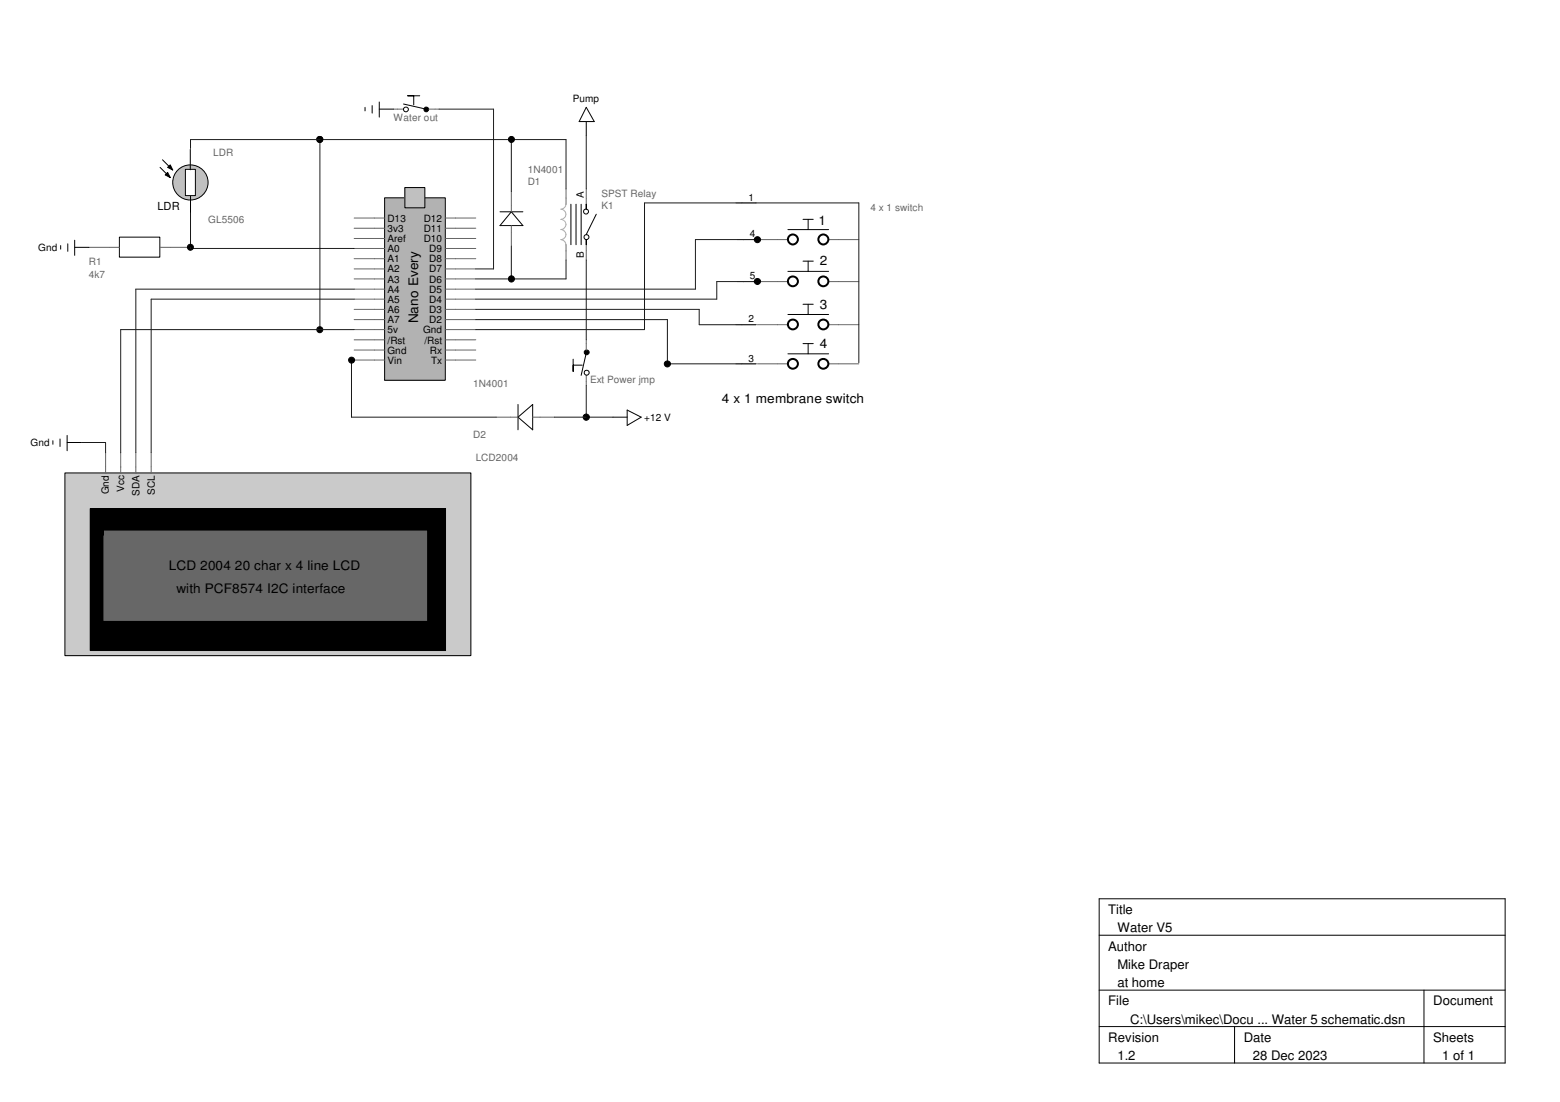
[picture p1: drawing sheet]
<svg xmlns="http://www.w3.org/2000/svg" width="297mm" height="210mm" viewBox="0 0 297 210" stroke-linecap="round" stroke-linejoin="round" font-family="sans-serif">
<path d="M73.2 37.7h11.6v34.7h-11.6z" fill-rule="evenodd" fill="#b2b2b2"/>
<path d="M73.2 37.7h11.6v34.7h-11.6z" fill="none" stroke="#000" stroke-width=".19"/>
<g fill="none" stroke="#656565" stroke-width=".19">
<path d="M67.4 41.5h5.8M67.4 58.9h5.8M67.4 57h5.8M67.4 55.1h5.8M67.4 53.1h5.8M67.4 51.2h5.8M67.4 49.3h5.8M67.4 47.3h5.8M67.4 45.4h5.8M67.4 43.5h5.8M84.8 41.5h5.8M84.8 58.9h5.8"/>
<path d="M84.8 57h5.8M84.8 55.1h5.8M84.8 53.1h5.8M84.8 51.2h5.8M84.8 49.3h5.8M84.8 47.3h5.8M84.8 45.4h5.8M84.8 43.5h5.8M67.4 68.6h5.8M67.4 66.7h5.8M67.4 60.9h5.8M67.4 62.8h5.8"/>
<path d="M67.4 64.7h5.8M84.8 68.6h5.8M84.8 66.7h5.8M84.8 60.9h5.8M84.8 62.8h5.8M84.8 64.7h5.8"/>
</g>
<path d="M77.1 35.7h3.8v3.9h-3.8z" fill-rule="evenodd" fill="#c0c0c0"/>
<path d="M77.1 35.7h3.8v3.9h-3.8z" fill="none" stroke="#000" stroke-width=".19"/>
<path d="M12.4 90.1h77.3v34.8h-77.3z" fill="#cacaca"/>
<path d="M12.4 90.1h77.3v34.8h-77.3zM17.2 96.9h67.6v27h-67.6z" fill="none" stroke="#000" stroke-width=".19"/>
<path d="M17.2 96.9h67.6v27h-67.6z" fill="#000"/>
<path d="M19.6 101h61.8v17.4h-61.8z" fill="#676767"/>
<g fill="none" stroke="#000" stroke-width=".19">
<path d="M108.7 38.9v7.7M109.7 38.9v7.7M110.7 38.9v7.7M111.6 38.9v.9v-.9M111.6 20.4l1.6 2.8h-2.9zM111.6 23.2v2.6M95.2 40.3h4.4M97.4 40.3l2.2 2.7h-4.4zM111.6 45.6v1v-1M113.5 40.8l-1.9 3.9M150 43.7h7.8M150 51.7h7.8"/>
<path d="M150 59.9h7.8M152.9 41.8h2M152.9 49.7h2M152.9 58h2M153.9 41.8v1.9M153.9 49.7v2M153.9 58v1.9M98.6 79.5l2.8-2.5v4.9zM98.6 77v4.9M116.7 79.5h2.7M119.4 78.1l2.7 1.4-2.7 1.5zM150 67.4h7.8"/>
<path d="M152.9 65.4h2M153.9 65.4v2M19.6 101h61.8v17.4h-61.8z"/>
<circle cx="97.4" cy="26.6" r=".57"/>
<circle cx="97.4" cy="53.1" r=".59"/>
<circle cx="111.6" cy="40.3" r=".47"/>
<circle cx="111.7" cy="45.2" r=".47"/>
<circle cx="144.2" cy="53.6" r=".58"/>
<circle cx="144.2" cy="45.7" r=".58"/>
<circle cx="66.9" cy="68.6" r=".57"/>
<circle cx="127.1" cy="69.3" r=".58"/>
</g>
<g fill="none" stroke="#656565" stroke-width=".19">
<path d="M97.4 36.4v3.9M107.8 36v2.9M111.6 36v2.9M140.1 38.7h3.9M97.4 43v3.9M107.8 46.6v2.9M111.6 46.6v2.9M140.4 45.6h9.6M140.4 53.6h9.6M157.8 45.6h5.7M157.8 53.6h5.7M94.5 79.5h4.1"/>
<path d="M101.4 79.5h4.2M140.1 61.8h3.9M140.1 69.3h3.9M144.2 61.8h5.8M144.2 69.3h5.8M157.8 61.8h5.7M157.8 69.3h5.7M20.1 86.2v3.9M23 86.2v3.9M25.9 86.2v3.9M28.8 86.2v3.9"/>
</g>
<g fill="none" stroke="#1b1b1b" stroke-width=".19">
<path d="M97.4 26.6v9.9M107.8 36v-9.4h-46.9v36.2M111.6 25.8v10.2M67.4 55.1h-41.5v31.1M67.4 57h-38.6v29.2M90.6 58.9h42.5v2.9h10.9M97.4 46.9v6.2M107.8 49.5v3.6h-17.2M144.2 45.6h-11.8v9.5h-41.8M144.2 53.6h-7.7v3.4h-45.9M66.5 68.6h.9M66.9 68.6v10.9h27.6"/>
<path d="M90.6 62.8h32.1v-24.1h40.8v30.4M90.6 60.9h36.5v8.7M111.6 79.5h5.1M127.1 69.3h16.9"/>
</g>
<g fill="none" stroke="#000" stroke-width=".38">
<circle cx="151" cy="45.6" r=".95"/>
<circle cx="151" cy="53.6" r=".95"/>
<circle cx="156.8" cy="45.6" r=".95"/>
<circle cx="156.8" cy="53.6" r=".95"/>
<circle cx="151" cy="69.3" r=".95"/>
<circle cx="151" cy="61.8" r=".95"/>
<circle cx="156.8" cy="69.3" r=".95"/>
<circle cx="156.8" cy="61.8" r=".95"/>
</g>
<path d="M107.8 38.9a1.01 1.01 0 0 1-1 .9 .97 .97 0 0 1 .9 1 .97 .97 0 0 1-.9 1M107.8 42.8a1.11 1.11 0 0 1-1 .9 .95 .95 0 0 1 1 1 .95 .95 0 0 1-1 .9 1.1 1.1 0 0 1 1 1" fill="none" stroke="#adadad" stroke-width=".19"/>
<path d="M106.8 41.8a1.11 1.11 0 0 1 1 1" fill="none" stroke="#b4b4b4" stroke-width=".19"/>
<g fill="#000">
<circle cx="97.4" cy="26.6" r=".57"/>
<circle cx="97.4" cy="53.1" r=".59"/>
<circle cx="144.2" cy="53.6" r=".58"/>
<circle cx="144.2" cy="45.7" r=".58"/>
<circle cx="66.9" cy="68.6" r=".57"/>
<circle cx="127.1" cy="69.3" r=".58"/>
</g>
<circle cx="36.3" cy="34.8" r="3.4" fill="#c0c0c0"/>
<g fill="none" stroke="#000" stroke-width=".19">
<path d="M30.5 31.9l1.9 1.9M30.9 30.4l2 2M31.5 33.3l.4-.4 .5 .9zM31.9 31.9l.5-.5 .5 1zM36.3 36.7v3.9"/>
<circle cx="36.3" cy="34.8" r="3.4"/>
</g>
<path d="M31.5 33.3l.4-.4 .5 .9zM31.9 31.9l.5-.5 .5 1z" fill="#000"/>
<path d="M35.3 32.3h1.9v5h-1.9z" fill="#fff"/>
<g fill="none" stroke="#000" stroke-width=".19">
<path d="M72.2 19.4v2.9M76.8 19.8l4.3 1M79.9 18.2h-2.3h1.2v1.8M35.3 32.3h1.9v5h-1.9zM36.2 28.4v3.9M69.5 20.4v.7M70.9 20.1v1.4M72.2 20.8h2.7M11.6 46.8v.7M12.9 46.4v1.5M14.2 45.8v2.8M14.2 47.1h2.7"/>
<path d="M22.7 45.2h7.7v3.8h-7.7zM109.1 68.4v2.3v-1.1h1.8M111.6 67.2l-.9 4.3M10.1 83.9v.7M11.4 83.6v1.4M12.8 82.9v3M12.8 84.3h2.7M209.3 171.2h77.3v31.3h-77.3zM209.3 178.1h77.3M209.3 188.6h77.3M209.3 195.5h77.3M235.1 195.5v7"/>
<path d="M271.1 188.6v13.9"/>
<circle cx="60.9" cy="26.6" r=".57"/>
<circle cx="77.3" cy="20.8" r=".46"/>
<circle cx="81.2" cy="20.8" r=".45"/>
<circle cx="36.3" cy="47.1" r=".57"/>
<circle cx="60.9" cy="62.8" r=".57"/>
<circle cx="111.6" cy="79.5" r=".59"/>
<circle cx="111.7" cy="71" r=".47"/>
<circle cx="111.7" cy="67.1" r=".46"/>
</g>
<path d="M74.9 20.8h1.9M81.7 20.8h1.9M16.9 47.1h5.8M30.5 47.1h5.8M111.6 64.7v2M111.6 71.5v1.9" fill="none" stroke="#656565" stroke-width=".19"/>
<path d="M60.9 26.6h-24.6v1.7M83.6 20.8h10.4v30.4h-3.4M36.3 40.6v6.7h31.1M111.6 49.5v15.2M67.4 62.8h-44.4v23.4M111.6 73.4v6.1h-6M15.5 84.3h4.6v1.9" fill="none" stroke="#1b1b1b" stroke-width=".19"/>
<g fill="#000">
<circle cx="60.9" cy="26.6" r=".57"/>
<circle cx="81.2" cy="20.8" r=".45"/>
<circle cx="36.3" cy="47.1" r=".57"/>
<circle cx="60.9" cy="62.8" r=".57"/>
<circle cx="111.6" cy="79.5" r=".59"/>
<circle cx="111.7" cy="67.1" r=".46"/>
</g>
<g font-size="2.5">
<text x="155.8" y="42.9">1</text>
<text x="156.1" y="50.4">2</text>
<text x="156.1" y="58.9">3</text>
<text x="79.6" y="61.6" transform="rotate(-90 79.6 61.6)">Nano Every</text>
<text x="156.1" y="66.3">4</text>
<text x="137.5" y="76.8">4 x 1 membrane switch</text>
<text x="32.2" y="108.6">LCD 2004 20 char x 4 line LCD</text>
<text x="33.6" y="112.9">with PCF8574 I2C interface</text>
<text x="211" y="174.1">Title</text>
<text x="212.8" y="177.6">Water V5</text>
<text x="211" y="181.1">Author</text>
<text x="212.8" y="184.6">Mike Draper</text>
<text x="211" y="191.5">File</text>
<text x="212.8" y="188">at home</text>
<text x="272.9" y="191.5">Document</text>
<text x="215.2" y="195">C:\Users\mikec\Docu ... Water 5 schematic.dsn</text>
<text x="211" y="198.5">Revision</text>
<text x="212.8" y="201.9">1.2</text>
<text x="236.8" y="198.5">Date</text>
<text x="238.5" y="201.9">28 Dec 2023</text>
<text x="272.9" y="198.5">Sheets</text>
<text x="274.6" y="201.9">1 of 1</text>
</g>
<text font-size="2.1" x="30" y="40.1">LDR</text>
<g font-size="1.9" fill="#656565">
<text x="74.9" y="23">Water out</text>
<text x="40.6" y="29.8">LDR</text>
<text x="100.5" y="35.2">D1</text>
<text x="100.5" y="32.9">1N4001</text>
<text x="114.5" y="39.8">K1</text>
<text x="114.5" y="37.5">SPST Relay</text>
<text x="165.7" y="40.1">4 x 1 switch</text>
<text x="39.7" y="42.5">GL5506</text>
<text x="16.9" y="50.5">R1</text>
<text x="16.9" y="52.9">4k7</text>
<text x="90.1" y="73.7">1N4001</text>
<text x="112.3" y="73">Ext Power jmp</text>
<text x="90.1" y="83.4">D2</text>
<text x="90.6" y="87.7">LCD2004</text>
</g>
<g font-size="1.9">
<text x="109.1" y="19.4">Pump</text>
<text x="111.2" y="37.6" transform="rotate(-90 111.2 37.6)">A</text>
<text x="142.5" y="38.2">1</text>
<text x="7.3" y="47.8">Gnd</text>
<text x="73.8" y="42.2">D13</text>
<text x="73.8" y="46.1">Aref</text>
<text x="73.8" y="44.2">3v3</text>
<text x="80.7" y="42.2">D12</text>
<text x="80.7" y="46.1">D10</text>
<text x="80.7" y="44.2">D11</text>
<text x="142.7" y="45.2">4</text>
<text x="73.8" y="48">A0</text>
<text x="73.8" y="50">A1</text>
<text x="73.8" y="51.9">A2</text>
<text x="73.8" y="53.8">A3</text>
<text x="81.7" y="53.8">D6</text>
<text x="81.7" y="51.9">D7</text>
<text x="81.7" y="50">D8</text>
<text x="81.7" y="48">D9</text>
<text x="111.2" y="49.1" transform="rotate(-90 111.2 49.1)">B</text>
<text x="142.7" y="53.2">5</text>
<text x="73.8" y="55.8">A4</text>
<text x="73.8" y="57.7">A5</text>
<text x="73.8" y="59.6">A6</text>
<text x="81.7" y="59.6">D3</text>
<text x="81.7" y="57.7">D4</text>
<text x="81.7" y="55.8">D5</text>
<text x="73.8" y="63.5">5v</text>
<text x="73.8" y="65.4">/Rst</text>
<text x="73.8" y="61.6">A7</text>
<text x="80.6" y="63.5">Gnd</text>
<text x="80.8" y="65.4">/Rst</text>
<text x="81.7" y="61.6">D2</text>
<text x="142.5" y="61.4">2</text>
<text x="73.8" y="67.4">Gnd</text>
<text x="73.8" y="69.3">Vin</text>
<text x="81.9" y="67.4">Rx</text>
<text x="82.1" y="69.3">Tx</text>
<text x="142.5" y="68.9">3</text>
<text x="122.7" y="80.2">+12 V</text>
<text x="5.8" y="85">Gnd</text>
<text x="20.7" y="94.1" transform="rotate(-90 20.7 94.1)">Gnd</text>
<text x="23.7" y="93.7" transform="rotate(-90 23.7 93.7)">Vcc</text>
<text x="26.5" y="94.4" transform="rotate(-90 26.5 94.4)">SDA</text>
<text x="29.5" y="94.2" transform="rotate(-90 29.5 94.2)">SCL</text>
</g>
</svg>
